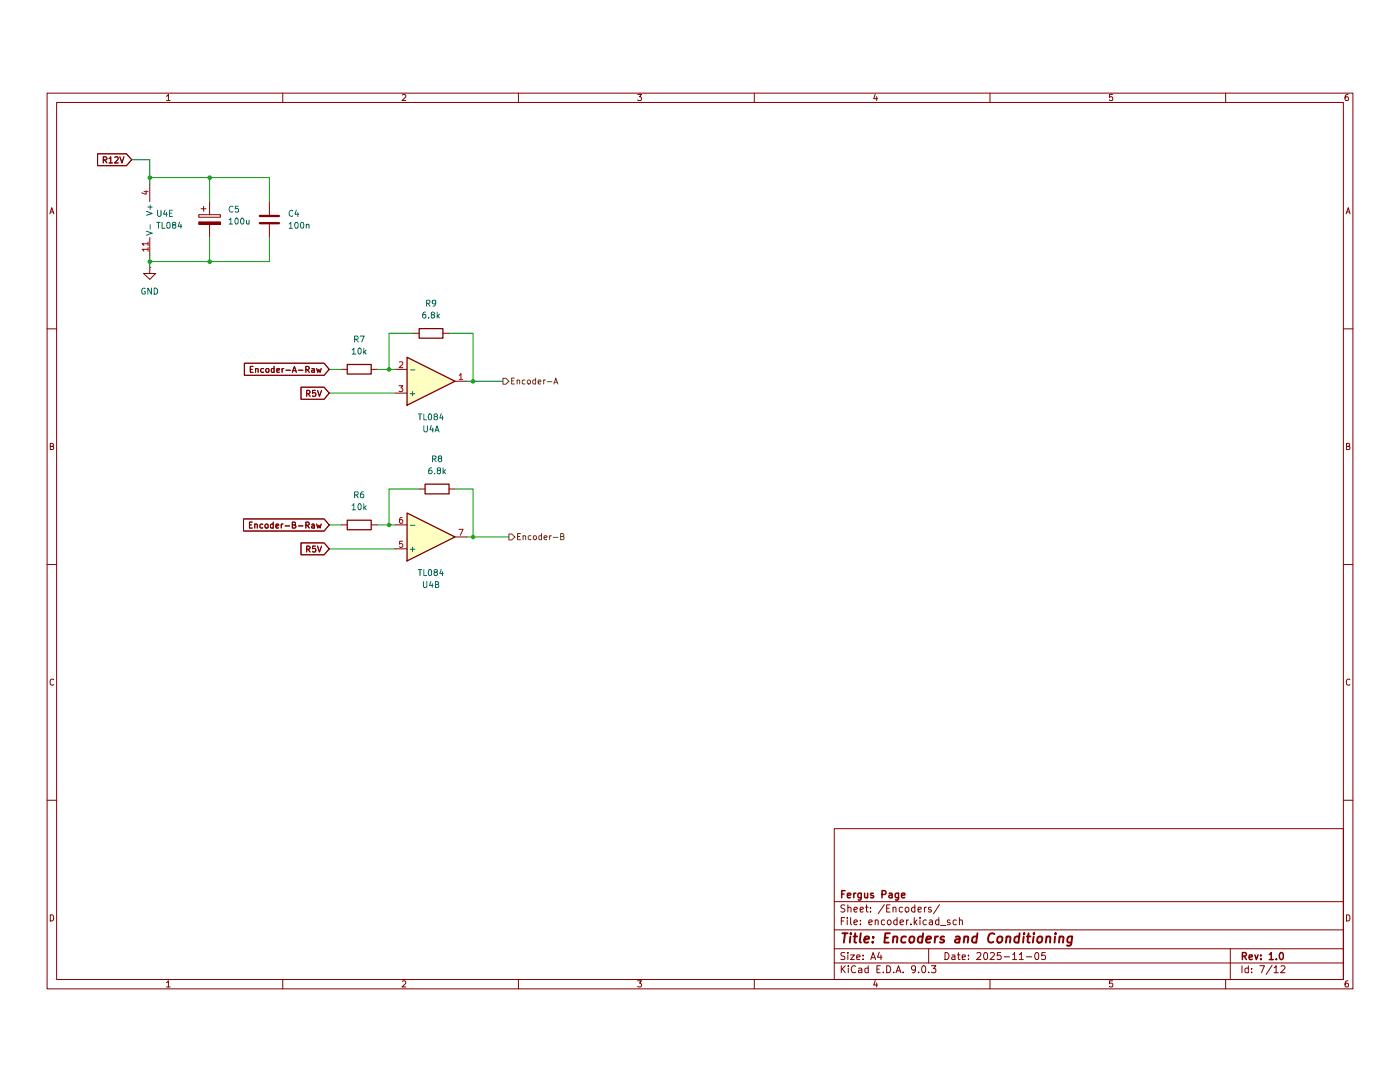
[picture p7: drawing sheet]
(kicad_sch
 (version 20250114)
 (generator "eeschema")
 (generator_version "9.0")
 (paper "A4")
 (title_block
  (title "Encoders and Conditioning")
  (date "2025-11-05")
  (rev "1.0")
  (company "Fergus Page"))
 (lib_symbols
  (symbol "Amplifier_Operational:TL084"
   (pin_names
    (offset 0.127)) (exclude_from_sim no) (in_bom yes) (on_board yes)
   (property "Reference" "U" (at 0 5.08 0) (effects (font (size 1.27 1.27)) (justify left)))
   (property "Value" "TL084" (at 0 -5.08 0) (effects (font (size 1.27 1.27)) (justify left)))
   (property "Footprint" "" (at -1.27 2.54 0) (effects (font (size 1.27 1.27)) (hide yes)))
   (property "Datasheet" "http://www.ti.com/lit/ds/symlink/tl081.pdf" (at 1.27 5.08 0) (effects (font (size 1.27 1.27)) (hide yes)))
   (property "Description" "Quad JFET-Input Operational Amplifiers, DIP-14/SOIC-14/SSOP-14" (at 0 0 0) (effects (font (size 1.27 1.27)) (hide yes)))
   (property "ki_locked" "" (at 0 0 0) (effects (font (size 1.27 1.27))))
   (symbol "TL084_1_1"
    (polyline (pts (xy -5.08 5.08) (xy 5.08 0) (xy -5.08 -5.08) (xy -5.08 5.08)) (stroke (width 0.254) (type default)) (fill (type background)))
    (pin input line (at -7.62 2.54 0) (length 2.54) (name "+" (effects (font (size 1.27 1.27)))) (number "3" (effects (font (size 1.27 1.27)))))
    (pin input line (at -7.62 -2.54 0) (length 2.54) (name "-" (effects (font (size 1.27 1.27)))) (number "2" (effects (font (size 1.27 1.27)))))
    (pin output line (at 7.62 0 180) (length 2.54) (name "~" (effects (font (size 1.27 1.27)))) (number "1" (effects (font (size 1.27 1.27))))))
   (symbol "TL084_2_1"
    (polyline (pts (xy -5.08 5.08) (xy 5.08 0) (xy -5.08 -5.08) (xy -5.08 5.08)) (stroke (width 0.254) (type default)) (fill (type background)))
    (pin input line (at -7.62 2.54 0) (length 2.54) (name "+" (effects (font (size 1.27 1.27)))) (number "5" (effects (font (size 1.27 1.27)))))
    (pin input line (at -7.62 -2.54 0) (length 2.54) (name "-" (effects (font (size 1.27 1.27)))) (number "6" (effects (font (size 1.27 1.27)))))
    (pin output line (at 7.62 0 180) (length 2.54) (name "~" (effects (font (size 1.27 1.27)))) (number "7" (effects (font (size 1.27 1.27))))))
   (symbol "TL084_3_1"
    (polyline (pts (xy -5.08 5.08) (xy 5.08 0) (xy -5.08 -5.08) (xy -5.08 5.08)) (stroke (width 0.254) (type default)) (fill (type background)))
    (pin input line (at -7.62 2.54 0) (length 2.54) (name "+" (effects (font (size 1.27 1.27)))) (number "10" (effects (font (size 1.27 1.27)))))
    (pin input line (at -7.62 -2.54 0) (length 2.54) (name "-" (effects (font (size 1.27 1.27)))) (number "9" (effects (font (size 1.27 1.27)))))
    (pin output line (at 7.62 0 180) (length 2.54) (name "~" (effects (font (size 1.27 1.27)))) (number "8" (effects (font (size 1.27 1.27))))))
   (symbol "TL084_4_1"
    (polyline (pts (xy -5.08 5.08) (xy 5.08 0) (xy -5.08 -5.08) (xy -5.08 5.08)) (stroke (width 0.254) (type default)) (fill (type background)))
    (pin input line (at -7.62 2.54 0) (length 2.54) (name "+" (effects (font (size 1.27 1.27)))) (number "12" (effects (font (size 1.27 1.27)))))
    (pin input line (at -7.62 -2.54 0) (length 2.54) (name "-" (effects (font (size 1.27 1.27)))) (number "13" (effects (font (size 1.27 1.27)))))
    (pin output line (at 7.62 0 180) (length 2.54) (name "~" (effects (font (size 1.27 1.27)))) (number "14" (effects (font (size 1.27 1.27))))))
   (symbol "TL084_5_1"
    (pin power_in line (at -2.54 7.62 270) (length 3.81) (name "V+" (effects (font (size 1.27 1.27)))) (number "4" (effects (font (size 1.27 1.27)))))
    (pin power_in line (at -2.54 -7.62 90) (length 3.81) (name "V-" (effects (font (size 1.27 1.27)))) (number "11" (effects (font (size 1.27 1.27))))))
   (embedded_fonts no))
  (symbol "Device:C"
   (pin_numbers (hide yes))
   (pin_names
    (offset 0.254)) (exclude_from_sim no) (in_bom yes) (on_board yes)
   (property "Reference" "C" (at 0.635 2.54 0) (effects (font (size 1.27 1.27)) (justify left)))
   (property "Value" "C" (at 0.635 -2.54 0) (effects (font (size 1.27 1.27)) (justify left)))
   (property "Footprint" "" (at 0.9652 -3.81 0) (effects (font (size 1.27 1.27)) (hide yes)))
   (property "Datasheet" "~" (at 0 0 0) (effects (font (size 1.27 1.27)) (hide yes)))
   (property "Description" "Unpolarized capacitor" (at 0 0 0) (effects (font (size 1.27 1.27)) (hide yes)))
   (symbol "C_0_1"
    (polyline (pts (xy -2.032 0.762) (xy 2.032 0.762)) (stroke (width 0.508) (type default)) (fill (type none)))
    (polyline (pts (xy -2.032 -0.762) (xy 2.032 -0.762)) (stroke (width 0.508) (type default)) (fill (type none))))
   (symbol "C_1_1"
    (pin passive line (at 0 3.81 270) (length 2.794) (name "~" (effects (font (size 1.27 1.27)))) (number "1" (effects (font (size 1.27 1.27)))))
    (pin passive line (at 0 -3.81 90) (length 2.794) (name "~" (effects (font (size 1.27 1.27)))) (number "2" (effects (font (size 1.27 1.27))))))
   (embedded_fonts no))
  (symbol "Device:C_Polarized"
   (pin_numbers (hide yes))
   (pin_names
    (offset 0.254)) (exclude_from_sim no) (in_bom yes) (on_board yes)
   (property "Reference" "C" (at 0.635 2.54 0) (effects (font (size 1.27 1.27)) (justify left)))
   (property "Value" "C_Polarized" (at 0.635 -2.54 0) (effects (font (size 1.27 1.27)) (justify left)))
   (property "Footprint" "" (at 0.9652 -3.81 0) (effects (font (size 1.27 1.27)) (hide yes)))
   (property "Datasheet" "~" (at 0 0 0) (effects (font (size 1.27 1.27)) (hide yes)))
   (property "Description" "Polarized capacitor" (at 0 0 0) (effects (font (size 1.27 1.27)) (hide yes)))
   (symbol "C_Polarized_0_1"
    (rectangle (start -2.286 0.508) (end 2.286 1.016) (stroke (width 0) (type default)) (fill (type none)))
    (polyline (pts (xy -1.778 2.286) (xy -0.762 2.286)) (stroke (width 0) (type default)) (fill (type none)))
    (polyline (pts (xy -1.27 2.794) (xy -1.27 1.778)) (stroke (width 0) (type default)) (fill (type none)))
    (rectangle (start 2.286 -0.508) (end -2.286 -1.016) (stroke (width 0) (type default)) (fill (type outline))))
   (symbol "C_Polarized_1_1"
    (pin passive line (at 0 3.81 270) (length 2.794) (name "~" (effects (font (size 1.27 1.27)))) (number "1" (effects (font (size 1.27 1.27)))))
    (pin passive line (at 0 -3.81 90) (length 2.794) (name "~" (effects (font (size 1.27 1.27)))) (number "2" (effects (font (size 1.27 1.27))))))
   (embedded_fonts no))
  (symbol "Device:R"
   (pin_numbers (hide yes))
   (pin_names
    (offset 0)) (exclude_from_sim no) (in_bom yes) (on_board yes)
   (property "Reference" "R" (at 2.032 0 90) (effects (font (size 1.27 1.27))))
   (property "Value" "R" (at 0 0 90) (effects (font (size 1.27 1.27))))
   (property "Footprint" "" (at -1.778 0 90) (effects (font (size 1.27 1.27)) (hide yes)))
   (property "Datasheet" "~" (at 0 0 0) (effects (font (size 1.27 1.27)) (hide yes)))
   (property "Description" "Resistor" (at 0 0 0) (effects (font (size 1.27 1.27)) (hide yes)))
   (symbol "R_0_1"
    (rectangle (start -1.016 -2.54) (end 1.016 2.54) (stroke (width 0.254) (type default)) (fill (type none))))
   (symbol "R_1_1"
    (pin passive line (at 0 3.81 270) (length 1.27) (name "~" (effects (font (size 1.27 1.27)))) (number "1" (effects (font (size 1.27 1.27)))))
    (pin passive line (at 0 -3.81 90) (length 1.27) (name "~" (effects (font (size 1.27 1.27)))) (number "2" (effects (font (size 1.27 1.27))))))
   (embedded_fonts no))
  (symbol "power:GND"
   (power)
   (pin_numbers (hide yes))
   (pin_names
    (offset 0) (hide yes)) (exclude_from_sim no) (in_bom yes) (on_board yes)
   (property "Reference" "#PWR" (at 0 -6.35 0) (effects (font (size 1.27 1.27)) (hide yes)))
   (property "Value" "GND" (at 0 -3.81 0) (effects (font (size 1.27 1.27))))
   (property "Footprint" "" (at 0 0 0) (effects (font (size 1.27 1.27)) (hide yes)))
   (property "Datasheet" "" (at 0 0 0) (effects (font (size 1.27 1.27)) (hide yes)))
   (property "Description" "Power symbol creates a global label with name \"GND\" , ground" (at 0 0 0) (effects (font (size 1.27 1.27)) (hide yes)))
   (symbol "GND_0_1"
    (polyline (pts (xy 0 0) (xy 0 -1.27) (xy 1.27 -1.27) (xy 0 -2.54) (xy -1.27 -1.27) (xy 0 -1.27)) (stroke (width 0) (type default)) (fill (type none))))
   (symbol "GND_1_1"
    (pin power_in line (at 0 0 270) (length 0) (name "~" (effects (font (size 1.27 1.27)))) (number "1" (effects (font (size 1.27 1.27))))))
   (embedded_fonts no)))
 (junction
  (at 31.75 45.72)
  (diameter 0)
  (color 0 0 0 0))
 (junction
  (at 82.55 101.6)
  (diameter 0)
  (color 0 0 0 0))
 (junction
  (at 31.75 27.94)
  (diameter 0)
  (color 0 0 0 0))
 (junction
  (at 100.33 71.12)
  (diameter 0)
  (color 0 0 0 0))
 (junction
  (at 44.45 45.72)
  (diameter 0)
  (color 0 0 0 0))
 (junction
  (at 44.45 27.94)
  (diameter 0)
  (color 0 0 0 0))
 (junction
  (at 82.55 68.58)
  (diameter 0)
  (color 0 0 0 0))
 (junction
  (at 100.33 104.14)
  (diameter 0)
  (color 0 0 0 0))
 (wire
  (pts (xy 69.85 73.66) (xy 83.82 73.66))
  (stroke (width 0) (type default)))
 (wire
  (pts (xy 69.85 106.68) (xy 83.82 106.68))
  (stroke (width 0) (type default)))
 (wire
  (pts (xy 100.33 104.14) (xy 99.06 104.14))
  (stroke (width 0) (type default)))
 (wire
  (pts (xy 100.33 104.14) (xy 107.95 104.14))
  (stroke (width 0) (type default)))
 (wire
  (pts (xy 27.94 24.13) (xy 31.75 24.13))
  (stroke (width 0) (type default)))
 (wire
  (pts (xy 44.45 27.94) (xy 31.75 27.94))
  (stroke (width 0) (type default)))
 (wire
  (pts (xy 31.75 24.13) (xy 31.75 27.94))
  (stroke (width 0) (type default)))
 (wire
  (pts (xy 69.85 68.58) (xy 72.39 68.58))
  (stroke (width 0) (type default)))
 (wire
  (pts (xy 95.25 60.96) (xy 100.33 60.96))
  (stroke (width 0) (type default)))
 (wire
  (pts (xy 80.01 101.6) (xy 82.55 101.6))
  (stroke (width 0) (type default)))
 (wire
  (pts (xy 57.15 27.94) (xy 44.45 27.94))
  (stroke (width 0) (type default)))
 (wire
  (pts (xy 82.55 60.96) (xy 82.55 68.58))
  (stroke (width 0) (type default)))
 (wire
  (pts (xy 44.45 45.72) (xy 57.15 45.72))
  (stroke (width 0) (type default)))
 (wire
  (pts (xy 31.75 45.72) (xy 31.75 44.45))
  (stroke (width 0) (type default)))
 (wire
  (pts (xy 100.33 60.96) (xy 100.33 71.12))
  (stroke (width 0) (type default)))
 (wire
  (pts (xy 31.75 45.72) (xy 44.45 45.72))
  (stroke (width 0) (type default)))
 (wire
  (pts (xy 80.01 68.58) (xy 82.55 68.58))
  (stroke (width 0) (type default)))
 (wire
  (pts (xy 44.45 40.64) (xy 44.45 45.72))
  (stroke (width 0) (type default)))
 (wire
  (pts (xy 100.33 93.98) (xy 100.33 104.14))
  (stroke (width 0) (type default)))
 (wire
  (pts (xy 96.52 93.98) (xy 100.33 93.98))
  (stroke (width 0) (type default)))
 (wire
  (pts (xy 100.33 71.12) (xy 106.68 71.12))
  (stroke (width 0) (type default)))
 (wire
  (pts (xy 57.15 33.02) (xy 57.15 27.94))
  (stroke (width 0) (type default)))
 (wire
  (pts (xy 88.9 93.98) (xy 82.55 93.98))
  (stroke (width 0) (type default)))
 (wire
  (pts (xy 82.55 68.58) (xy 83.82 68.58))
  (stroke (width 0) (type default)))
 (wire
  (pts (xy 82.55 101.6) (xy 83.82 101.6))
  (stroke (width 0) (type default)))
 (wire
  (pts (xy 57.15 40.64) (xy 57.15 45.72))
  (stroke (width 0) (type default)))
 (wire
  (pts (xy 69.85 101.6) (xy 72.39 101.6))
  (stroke (width 0) (type default)))
 (wire
  (pts (xy 44.45 27.94) (xy 44.45 33.02))
  (stroke (width 0) (type default)))
 (wire
  (pts (xy 31.75 45.72) (xy 31.75 46.99))
  (stroke (width 0) (type default)))
 (wire
  (pts (xy 82.55 93.98) (xy 82.55 101.6))
  (stroke (width 0) (type default)))
 (wire
  (pts (xy 87.63 60.96) (xy 82.55 60.96))
  (stroke (width 0) (type default)))
 (wire
  (pts (xy 100.33 71.12) (xy 99.06 71.12))
  (stroke (width 0) (type default)))
 (wire
  (pts (xy 31.75 27.94) (xy 31.75 29.21))
  (stroke (width 0) (type default)))
 (global_label "R5V"
  (shape input)
  (at 69.85 106.68 180)
  (fields_autoplaced yes)
  (effects (font (size 1.27 1.27)) (justify right))
  (property "Intersheetrefs" "${INTERSHEET_REFS}" (at 63.2967 106.68 0) (effects (font (size 1.27 1.27)) (justify right) (hide yes))))
 (global_label "Encoder-B-Raw"
  (shape input)
  (at 69.85 101.6 180)
  (fields_autoplaced yes)
  (effects (font (size 1.27 1.27)) (justify right))
  (property "Intersheetrefs" "${INTERSHEET_REFS}" (at 51.1411 101.6 0) (effects (font (size 1.27 1.27)) (justify right) (hide yes))))
 (global_label "Encoder-A-Raw"
  (shape input)
  (at 69.85 68.58 180)
  (fields_autoplaced yes)
  (effects (font (size 1.27 1.27)) (justify right))
  (property "Intersheetrefs" "${INTERSHEET_REFS}" (at 51.3225 68.58 0) (effects (font (size 1.27 1.27)) (justify right) (hide yes))))
 (global_label "R5V"
  (shape input)
  (at 69.85 73.66 180)
  (fields_autoplaced yes)
  (effects (font (size 1.27 1.27)) (justify right))
  (property "Intersheetrefs" "${INTERSHEET_REFS}" (at 63.2967 73.66 0) (effects (font (size 1.27 1.27)) (justify right) (hide yes))))
 (global_label "R12V"
  (shape input)
  (at 27.94 24.13 180)
  (fields_autoplaced yes)
  (effects (font (size 1.27 1.27)) (justify right))
  (property "Intersheetrefs" "${INTERSHEET_REFS}" (at 20.1772 24.13 0) (effects (font (size 1.27 1.27)) (justify right) (hide yes))))
 (hierarchical_label "Encoder-A"
  (shape output)
  (at 106.68 71.12 0)
  (effects (font (size 1.27 1.27)) (justify left)))
 (hierarchical_label "Encoder-B"
  (shape output)
  (at 107.95 104.14 0)
  (effects (font (size 1.27 1.27)) (justify left)))
 (symbol
  (lib_id "Amplifier_Operational:TL084")
  (at 34.29 36.83 0)
  (unit 5)
  (exclude_from_sim no)
  (in_bom yes)
  (on_board yes)
  (dnp no)
  (fields_autoplaced yes)
  (property "Reference" "U4" (at 33.02 35.5599 0) (effects (font (size 1.27 1.27)) (justify left)))
  (property "Value" "TL084" (at 33.02 38.0999 0) (effects (font (size 1.27 1.27)) (justify left)))
  (property "Footprint" "" (at 33.02 34.29 0) (effects (font (size 1.27 1.27)) (hide yes)))
  (property "Datasheet" "http://www.ti.com/lit/ds/symlink/tl081.pdf" (at 35.56 31.75 0) (effects (font (size 1.27 1.27)) (hide yes)))
  (property "Description" "Quad JFET-Input Operational Amplifiers, DIP-14/SOIC-14/SSOP-14" (at 34.29 36.83 0) (effects (font (size 1.27 1.27)) (hide yes)))
  (pin "6")
  (pin "3")
  (pin "13")
  (pin "14")
  (pin "1")
  (pin "10")
  (pin "12")
  (pin "8")
  (pin "9")
  (pin "5")
  (pin "2")
  (pin "4")
  (pin "7")
  (pin "11"))
 (symbol
  (lib_id "Device:C")
  (at 57.15 36.83 0)
  (unit 1)
  (exclude_from_sim no)
  (in_bom yes)
  (on_board yes)
  (dnp no)
  (fields_autoplaced yes)
  (property "Reference" "C4" (at 60.96 35.5599 0) (effects (font (size 1.27 1.27)) (justify left)))
  (property "Value" "100n" (at 60.96 38.0999 0) (effects (font (size 1.27 1.27)) (justify left)))
  (property "Footprint" "" (at 58.1152 40.64 0) (effects (font (size 1.27 1.27)) (hide yes)))
  (property "Datasheet" "~" (at 57.15 36.83 0) (effects (font (size 1.27 1.27)) (hide yes)))
  (property "Description" "Unpolarized capacitor" (at 57.15 36.83 0) (effects (font (size 1.27 1.27)) (hide yes)))
  (pin "1")
  (pin "2"))
 (symbol
  (lib_id "Device:R")
  (at 76.2 68.58 90)
  (unit 1)
  (exclude_from_sim no)
  (in_bom yes)
  (on_board yes)
  (dnp no)
  (fields_autoplaced yes)
  (property "Reference" "R7" (at 76.2 62.23 90) (effects (font (size 1.27 1.27))))
  (property "Value" "10k" (at 76.2 64.77 90) (effects (font (size 1.27 1.27))))
  (property "Footprint" "" (at 76.2 70.358 90) (effects (font (size 1.27 1.27)) (hide yes)))
  (property "Datasheet" "~" (at 76.2 68.58 0) (effects (font (size 1.27 1.27)) (hide yes)))
  (property "Description" "Resistor" (at 76.2 68.58 0) (effects (font (size 1.27 1.27)) (hide yes)))
  (pin "2")
  (pin "1"))
 (symbol
  (lib_id "Device:R")
  (at 92.71 93.98 90)
  (unit 1)
  (exclude_from_sim no)
  (in_bom yes)
  (on_board yes)
  (dnp no)
  (fields_autoplaced yes)
  (property "Reference" "R8" (at 92.71 87.63 90) (effects (font (size 1.27 1.27))))
  (property "Value" "6.8k" (at 92.71 90.17 90) (effects (font (size 1.27 1.27))))
  (property "Footprint" "" (at 92.71 95.758 90) (effects (font (size 1.27 1.27)) (hide yes)))
  (property "Datasheet" "~" (at 92.71 93.98 0) (effects (font (size 1.27 1.27)) (hide yes)))
  (property "Description" "Resistor" (at 92.71 93.98 0) (effects (font (size 1.27 1.27)) (hide yes)))
  (pin "2")
  (pin "1"))
 (symbol
  (lib_id "Amplifier_Operational:TL084")
  (at 91.44 71.12 0)
  (mirror x)
  (unit 1)
  (exclude_from_sim no)
  (in_bom yes)
  (on_board yes)
  (dnp no)
  (property "Reference" "U4" (at 91.44 81.28 0) (effects (font (size 1.27 1.27))))
  (property "Value" "TL084" (at 91.44 78.74 0) (effects (font (size 1.27 1.27))))
  (property "Footprint" "" (at 90.17 73.66 0) (effects (font (size 1.27 1.27)) (hide yes)))
  (property "Datasheet" "http://www.ti.com/lit/ds/symlink/tl081.pdf" (at 92.71 76.2 0) (effects (font (size 1.27 1.27)) (hide yes)))
  (property "Description" "Quad JFET-Input Operational Amplifiers, DIP-14/SOIC-14/SSOP-14" (at 91.44 71.12 0) (effects (font (size 1.27 1.27)) (hide yes)))
  (pin "6")
  (pin "3")
  (pin "13")
  (pin "14")
  (pin "1")
  (pin "10")
  (pin "12")
  (pin "8")
  (pin "9")
  (pin "5")
  (pin "2")
  (pin "4")
  (pin "7")
  (pin "11"))
 (symbol
  (lib_id "Device:R")
  (at 91.44 60.96 90)
  (unit 1)
  (exclude_from_sim no)
  (in_bom yes)
  (on_board yes)
  (dnp no)
  (fields_autoplaced yes)
  (property "Reference" "R9" (at 91.44 54.61 90) (effects (font (size 1.27 1.27))))
  (property "Value" "6.8k" (at 91.44 57.15 90) (effects (font (size 1.27 1.27))))
  (property "Footprint" "" (at 91.44 62.738 90) (effects (font (size 1.27 1.27)) (hide yes)))
  (property "Datasheet" "~" (at 91.44 60.96 0) (effects (font (size 1.27 1.27)) (hide yes)))
  (property "Description" "Resistor" (at 91.44 60.96 0) (effects (font (size 1.27 1.27)) (hide yes)))
  (pin "2")
  (pin "1"))
 (symbol
  (lib_id "Device:C_Polarized")
  (at 44.45 36.83 0)
  (unit 1)
  (exclude_from_sim no)
  (in_bom yes)
  (on_board yes)
  (dnp no)
  (fields_autoplaced yes)
  (property "Reference" "C5" (at 48.26 34.6709 0) (effects (font (size 1.27 1.27)) (justify left)))
  (property "Value" "100u" (at 48.26 37.2109 0) (effects (font (size 1.27 1.27)) (justify left)))
  (property "Footprint" "" (at 45.4152 40.64 0) (effects (font (size 1.27 1.27)) (hide yes)))
  (property "Datasheet" "~" (at 44.45 36.83 0) (effects (font (size 1.27 1.27)) (hide yes)))
  (property "Description" "Polarized capacitor" (at 44.45 36.83 0) (effects (font (size 1.27 1.27)) (hide yes)))
  (pin "1")
  (pin "2"))
 (symbol
  (lib_id "Amplifier_Operational:TL084")
  (at 91.44 104.14 0)
  (mirror x)
  (unit 2)
  (exclude_from_sim no)
  (in_bom yes)
  (on_board yes)
  (dnp no)
  (property "Reference" "U4" (at 91.44 114.3 0) (effects (font (size 1.27 1.27))))
  (property "Value" "TL084" (at 91.44 111.76 0) (effects (font (size 1.27 1.27))))
  (property "Footprint" "" (at 90.17 106.68 0) (effects (font (size 1.27 1.27)) (hide yes)))
  (property "Datasheet" "http://www.ti.com/lit/ds/symlink/tl081.pdf" (at 92.71 109.22 0) (effects (font (size 1.27 1.27)) (hide yes)))
  (property "Description" "Quad JFET-Input Operational Amplifiers, DIP-14/SOIC-14/SSOP-14" (at 91.44 104.14 0) (effects (font (size 1.27 1.27)) (hide yes)))
  (pin "6")
  (pin "3")
  (pin "13")
  (pin "14")
  (pin "1")
  (pin "10")
  (pin "12")
  (pin "8")
  (pin "9")
  (pin "5")
  (pin "2")
  (pin "4")
  (pin "7")
  (pin "11"))
 (symbol
  (lib_id "power:GND")
  (at 31.75 46.99 0)
  (unit 1)
  (exclude_from_sim no)
  (in_bom yes)
  (on_board yes)
  (dnp no)
  (fields_autoplaced yes)
  (property "Reference" "#PWR06" (at 31.75 53.34 0) (effects (font (size 1.27 1.27)) (hide yes)))
  (property "Value" "GND" (at 31.75 52.07 0) (effects (font (size 1.27 1.27))))
  (property "Footprint" "" (at 31.75 46.99 0) (effects (font (size 1.27 1.27)) (hide yes)))
  (property "Datasheet" "" (at 31.75 46.99 0) (effects (font (size 1.27 1.27)) (hide yes)))
  (property "Description" "Power symbol creates a global label with name \"GND\" , ground" (at 31.75 46.99 0) (effects (font (size 1.27 1.27)) (hide yes)))
  (pin "1"))
 (symbol
  (lib_id "Device:R")
  (at 76.2 101.6 90)
  (unit 1)
  (exclude_from_sim no)
  (in_bom yes)
  (on_board yes)
  (dnp no)
  (fields_autoplaced yes)
  (property "Reference" "R6" (at 76.2 95.25 90) (effects (font (size 1.27 1.27))))
  (property "Value" "10k" (at 76.2 97.79 90) (effects (font (size 1.27 1.27))))
  (property "Footprint" "" (at 76.2 103.378 90) (effects (font (size 1.27 1.27)) (hide yes)))
  (property "Datasheet" "~" (at 76.2 101.6 0) (effects (font (size 1.27 1.27)) (hide yes)))
  (property "Description" "Resistor" (at 76.2 101.6 0) (effects (font (size 1.27 1.27)) (hide yes)))
  (pin "2")
  (pin "1")))
